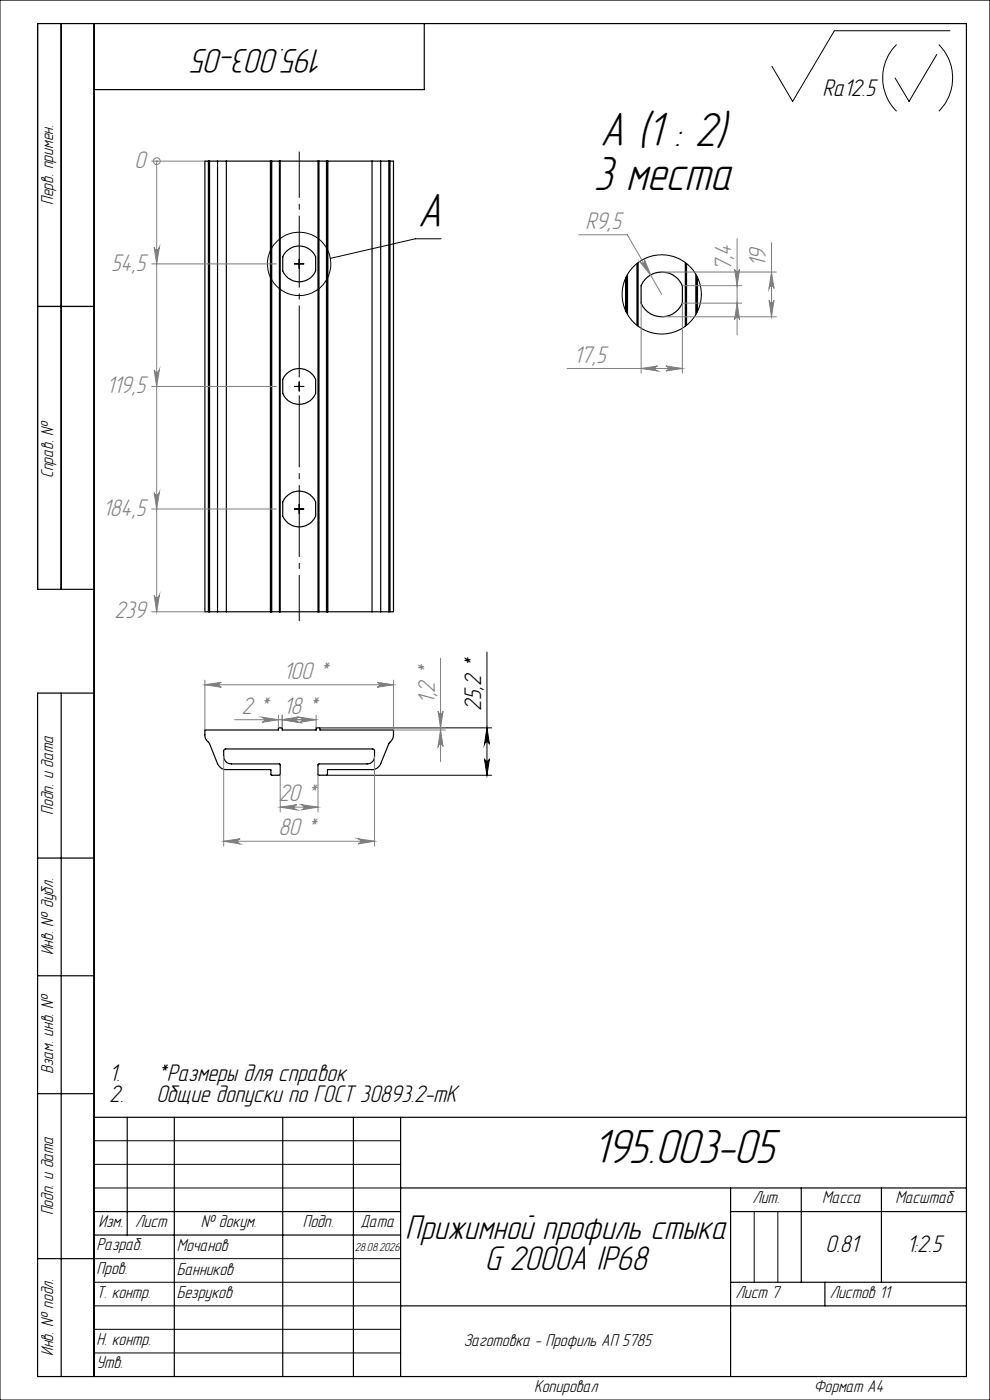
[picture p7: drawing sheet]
<svg xmlns="http://www.w3.org/2000/svg" width="210mm" height="297mm" viewBox="0 0 210 297" stroke-linecap="round" stroke-linejoin="round" font-family="sans-serif">
<g fill="none" stroke="#000" stroke-width=".25">
<path d="M13 5v120M20 5v287M90 5v14h-70M44.2 34.2h.2M44.2 34.2h-.7v95.6h.7M44.2 34.2v95.6M44.4 34.2h1.7M44.4 34.2v95.6M46.1 34.2h1.9M46.1 34.2v95.6M48 34.2h9.4M48 34.2v95.6"/>
<path d="M57.4 34.2h.1M57.4 34.2v95.6M57.5 34.2h.1M57.5 34.2v95.6M57.6 34.2v95.6M57.6 34.2h1.7M59.3 34.2h.1M59.3 34.2v95.6M59.4 34.2h8.1M59.4 34.2v95.6M67.5 34.2h.2M67.5 34.2v95.6"/>
<path d="M67.7 34.2v95.6M67.7 34.2h1.6M69.3 34.2h.2M69.3 34.2v95.6M69.5 34.2h.1M69.5 34.2v95.6M69.5 34.2h9.4M78.9 34.2h1.9M78.9 34.2v95.6M80.8 34.2h1.7M80.8 34.2v95.6M82.5 34.2h.2"/>
<path d="M82.5 34.2v95.6M82.7 34.2h.8v95.6h-.8M82.7 34.2v95.6M132.8 58.9v7.1M132.9 58.7v7.5M133.1 58.2v8.5M135.1 55.9v13.1M135.4 55.7v13.5M145.4 55.7v13.5M145.6 55.9v13.1M147.6 58.2v8.5M147.8 58.7v7.5"/>
<path d="M148 58.9v7.1M8 65h12M20 125h-12v-120h197v287h-197v-145h12M44.2 129.8h.2M44.4 129.8h1.7M46.1 129.8h1.9M48 129.8h9.4M57.4 129.8h.1M57.5 129.8h.1M57.6 129.8h1.7M59.3 129.8h.1M59.4 129.8h8.1"/>
<path d="M67.5 129.8h.2M67.7 129.8h1.6M69.3 129.8h.2M69.5 129.8h.1M69.5 129.8h9.4M78.9 129.8h1.9M80.8 129.8h1.7M82.5 129.8h.2M13 147v145M43.5 154.9h15.6v-.5h.8v.5h7.2v-.5h.8v.5h15.6v1a3.1 3.1 0 0 1-1 1.8l-1.7 4.3a1.93 1.93 0 0 1-1.9 1.3h-9.4l-.1 1.1-1.8 .1-.1-.2v-2.1l.1-.1h10.3a1.57 1.57 0 0 0 1.5-1.6v-1.3l-.3-.3h-31.3l-.4 .4a2.52 2.52 0 0 0 .5 2.3l.5 .4 .7 .1h10.2l.1 .1v2.2h-1.9l-.1-1.1h-9.4a1.94 1.94 0 0 1-1.9-1.3l-1.9-4.5a1.88 1.88 0 0 1-.7-1.6zM8 182h12M8 207h12"/>
<path d="M8 232h12M20 237h185M27 237v25M37 237v55M60 237v55M75 237v55M85 237v55M20 257h65M85 252h120M155 252v40M155 257h50M170 252v20"/>
<path d="M187 252v20M8 267h12M20 262h65M85 277h120M155 272h50M175 272v5"/>
<circle cx="63.5" cy="56" r="3.8"/>
<circle cx="140.4" cy="62.5" r="4.8"/>
<circle cx="63.5" cy="82" r="3.8"/>
<circle cx="63.5" cy="108" r="3.8"/>
</g>
<g fill="none" stroke="#000" stroke-width=".21">
<path d="M0 0h210v297h-210zM190.2 9.5a10 10 0 0 0 0 14.1M198.7 11.5l-5.9 10-2.9-5M199.1 9.5a10 10 0 0 1 0 14.1M201.5 6.5h-24.5l-8.9 15-4.4-7.5M62.4 56h2.1M63.5 55v2M93.6 50.7h-5.5l-18 4.1M62.4 82h2.1M63.5 81v2M62.4 108h2.1M63.5 107v2"/>
<path d="M103.3 138.3v26.2M67.9 154.4h36.4M103.3 154.4l.5 3.5a.53 .53 0 0 0-.5-.5 .53 .53 0 0 0-.5 .5zM69.3 164.5h35M102.8 161a.53 .53 0 0 0 .5 .5 .53 .53 0 0 0 .5-.5l-.5 3.5zM20 242h65M20 247h65M20 252h65M160 257v15M165 257v15M20 267h65M20 272h65"/>
<path d="M20 277h65M20 282h65M20 287h65"/>
<circle cx="63.5" cy="56" r="6.7"/>
<circle cx="140.4" cy="62.5" r="8.4"/>
</g>
<g fill="none" stroke="#808080" stroke-width=".21">
<path d="M32.2 34.2h11.3M33.2 34.2h.1M33.2 34.2v95.6M32.2 56h26.4M32.7 52.5a.55 .55 0 0 0 .5 .5 .55 .55 0 0 0 .6-.5l-.6 3.5zM122.8 49.8h10.3l7.3 12.7M135.8 55.6a.54 .54 0 0 0 .7 .2 .54 .54 0 0 0 .2-.8l1.3 3.3zM140.4 57.7h24.3M155.8 57.1a.53 .53 0 0 0 .6 .5 .53 .53 0 0 0 .5-.5l-.5 3.5zM156.4 50.6v20.4M163.7 57.7l.5 3.5a.53 .53 0 0 0-.5-.5 .53 .53 0 0 0-.6 .5zM163.7 51.5v15.7"/>
<path d="M32.7 78.5a.55 .55 0 0 0 .5 .5 .55 .55 0 0 0 .6-.5l-.6 3.5zM120.3 78.2h24.4M136 78.2l3.5-.6a.53 .53 0 0 0-.5 .6 .53 .53 0 0 0 .5 .5zM136 64.3v14.9M140.4 67.2h24.3M141.3 77.6l3.4 .6-3.4 .5a.53 .53 0 0 0 .5-.5 .53 .53 0 0 0-.5-.6zM144.7 60.6h12.6M156.4 64.3l.5 3.5a.53 .53 0 0 0-.5-.5 .53 .53 0 0 0-.6 .5zM157.3 64.3h-12.6v14.9M163.1 63.7a.53 .53 0 0 0 .6 .5 .53 .53 0 0 0 .5-.5l-.5 3.5zM32.2 82h26.4M32.2 108h26.4"/>
<path d="M32.7 104.5a.55 .55 0 0 0 .5 .5 .55 .55 0 0 0 .6-.5l-.6 3.5zM32.2 129.8h11.3M32.7 126.3a.55 .55 0 0 0 .5 .5 .55 .55 0 0 0 .6-.5l-.6 3.5zM93.5 139.7v21.9M43.5 145.3l3.5-.6a.53 .53 0 0 0-.5 .6 .53 .53 0 0 0 .5 .5zM43.5 144.3v10.6M43.5 145.3h40M49.8 152.7h17.3M55.6 152.1l3.5 .6-3.5 .5a.55 .55 0 0 0 .5-.5 .55 .55 0 0 0-.5-.6zM59.1 151.7v2.7M59.9 152.7l3.5-.6a.55 .55 0 0 0-.5 .6 .55 .55 0 0 0 .5 .5zM59.9 151.7v2.7"/>
<path d="M63.6 152.1l3.5 .6-3.5 .5a.55 .55 0 0 0 .5-.5 .55 .55 0 0 0-.5-.6zM67.1 151.7v2.7M67.9 154.4h26.6M80 144.7l3.5 .6-3.5 .5a.53 .53 0 0 0 .5-.5 .53 .53 0 0 0-.5-.6zM83.5 144.3v10.6h11M92.9 150.9a.53 .53 0 0 0 .6 .5 .53 .53 0 0 0 .5-.5l-.5 3.5zM93.5 154.9l.5 3.5a.53 .53 0 0 0-.5-.5 .53 .53 0 0 0-.6 .5zM47.4 178.5l3.5-.6a.55 .55 0 0 0-.5 .6 .55 .55 0 0 0 .5 .5zM47.4 160.5v19M47.4 178.5h32M59.4 171.2l3.6-.5a.55 .55 0 0 0-.6 .6 .55 .55 0 0 0 .6 .5zM59.4 164.3v8"/>
<path d="M59.4 171.2h8.1M64 170.7l3.5 .5-3.5 .6a.55 .55 0 0 0 .5-.5 .55 .55 0 0 0-.5-.6zM67.5 164.3v8M76 177.9l3.4 .6-3.4 .5a.55 .55 0 0 0 .5-.5 .55 .55 0 0 0-.5-.6zM79.4 160.5v19"/>
<circle cx="33.3" cy="34.2" r=".72"/>
</g>
<path d="M63.5 131.8v-99.6" fill="none" stroke="#000" stroke-width=".21" stroke-dasharray="15.2 1.3 1.3 1.3" stroke-dashoffset="5.4" stroke-linecap="butt"/>
<path d="M102.8 161a.53 .53 0 0 0 .5 .5 .53 .53 0 0 0 .5-.5l-.5 3.5zM103.3 154.4l.5 3.5a.53 .53 0 0 0-.5-.5 .53 .53 0 0 0-.5 .5z" fill="#000"/>
<g fill="#808080">
<path d="M59.9 152.7l3.5-.6a.55 .55 0 0 0-.5 .6 .55 .55 0 0 0 .5 .5zM55.6 152.1l3.5 .6-3.5 .5a.55 .55 0 0 0 .5-.5 .55 .55 0 0 0-.5-.6z"/>
<path d="M63.6 152.1l3.5 .6-3.5 .5a.55 .55 0 0 0 .5-.5 .55 .55 0 0 0-.5-.6zM59.9 152.7l3.5-.6a.55 .55 0 0 0-.5 .6 .55 .55 0 0 0 .5 .5z"/>
<path d="M59.4 171.2l3.6-.5a.55 .55 0 0 0-.6 .6 .55 .55 0 0 0 .6 .5zM64 170.7l3.5 .5-3.5 .6a.55 .55 0 0 0 .5-.5 .55 .55 0 0 0-.5-.6zM43.5 145.3l3.5-.6a.53 .53 0 0 0-.5 .6 .53 .53 0 0 0 .5 .5zM80 144.7l3.5 .6-3.5 .5a.53 .53 0 0 0 .5-.5 .53 .53 0 0 0-.5-.6zM135.8 55.6l2.2 2.7-1.3-3.3a.54 .54 0 0 1-.2 .7 .54 .54 0 0 1-.7-.1z"/>
<path d="M136 78.2l3.5-.6a.53 .53 0 0 0-.5 .6 .53 .53 0 0 0 .5 .5zM141.3 77.6l3.4 .6-3.4 .5a.53 .53 0 0 0 .5-.5 .53 .53 0 0 0-.5-.6z"/>
<path d="M93.5 154.9l.5 3.5a.53 .53 0 0 0-.5-.5 .53 .53 0 0 0-.6 .5zM92.9 150.9a.53 .53 0 0 0 .6 .5 .53 .53 0 0 0 .5-.5l-.5 3.5z"/>
<path d="M156.4 64.3l.5 3.5a.53 .53 0 0 0-.5-.5 .53 .53 0 0 0-.6 .5zM155.8 57.1a.53 .53 0 0 0 .6 .5 .53 .53 0 0 0 .5-.5l-.5 3.5z"/>
<path d="M163.7 57.7l.5 3.5a.53 .53 0 0 0-.5-.5 .53 .53 0 0 0-.6 .5zM163.1 63.7a.53 .53 0 0 0 .6 .5 .53 .53 0 0 0 .5-.5l-.5 3.5z"/>
<path d="M47.4 178.5l3.5-.6a.55 .55 0 0 0-.5 .6 .55 .55 0 0 0 .5 .5zM76 177.9l3.4 .6-3.4 .5a.55 .55 0 0 0 .5-.5 .55 .55 0 0 0-.5-.6z"/>
<path d="M32.7 52.5a.55 .55 0 0 0 .5 .5 .55 .55 0 0 0 .6-.5l-.6 3.5zM32.7 78.5a.55 .55 0 0 0 .5 .5 .55 .55 0 0 0 .6-.5l-.6 3.5zM32.7 104.5a.55 .55 0 0 0 .5 .5 .55 .55 0 0 0 .6-.5l-.6 3.5zM32.7 126.3a.55 .55 0 0 0 .5 .5 .55 .55 0 0 0 .6-.5l-.6 3.5z"/>
</g>
<g font-size="10.5">
<text x="127.3" y="31">А (1 : 2)</text>
<text x="125.9" y="40.2">3 места</text>
<text x="88.6" y="48.2">А</text>
<text x="125.8" y="246.6">195.003-05</text>
</g>
<g font-size="7.5">
<text x="68.7" y="10.5" transform="rotate(-180 68.7 10.5)">195.003-05</text>
<text x="86" y="262.8">Прижимной профиль стыка</text>
<text x="102.8" y="269.4">G 2000А IP68</text>
</g>
<g font-size="5.3">
<text x="174.5" y="20.3">Ra12.5</text>
<text x="102.1" y="150.8" transform="rotate(-90 102.1 150.8)">25,2 *</text>
<text x="23.2" y="233.9">2.</text>
<text x="23.2" y="229.3">1.</text>
<text x="33.2" y="233.9">Общие допуски по ГОСТ 30893.2-mK</text>
<text x="33.2" y="229.3">*Размеры для справок</text>
<text x="175.1" y="265.6">0.81</text>
<text x="192.3" y="265.6">1:2.5</text>
</g>
<g font-size="5.3" fill="#808080">
<text x="28.5" y="35.6">0</text>
<text x="124.2" y="48.6">R9,5</text>
<text x="23.6" y="57.4">54,5</text>
<text x="155.1" y="57.5" transform="rotate(-90 155.1 57.5)">7,4</text>
<text x="162.4" y="56.6" transform="rotate(-90 162.4 56.6)">19</text>
<text x="121.7" y="76.9">17,5</text>
<text x="22.6" y="83.4">119,5</text>
<text x="21.8" y="109.4">184,5</text>
<text x="24.3" y="131.2">239</text>
<text x="60.1" y="144">100 *</text>
<text x="92.2" y="149.4" transform="rotate(-90 92.2 149.4)">1,2 *</text>
<text x="51.2" y="151.4">2 * 18 *</text>
<text x="59" y="170">20 *</text>
<text x="59" y="177.2">80 *</text>
</g>
<g font-size="3.8">
<text x="11.3" y="43.5" transform="rotate(-90 11.3 43.5)">Перв. примен.</text>
<text x="11.3" y="101.4" transform="rotate(-90 11.3 101.4)">Справ. №</text>
<text x="11.3" y="172.8" transform="rotate(-90 11.3 172.8)">Подп. и дата</text>
<text x="11.3" y="202.7" transform="rotate(-90 11.3 202.7)">Инв. № дубл.</text>
<text x="11.3" y="227.8" transform="rotate(-90 11.3 227.8)">Взам. инв. №</text>
<text x="11.3" y="257.8" transform="rotate(-90 11.3 257.8)">Подп. и дата</text>
<text x="159.6" y="255.3">Лит.</text>
<text x="174.4" y="255.3">Масса</text>
<text x="189.9" y="255.3">Масштаб</text>
<text x="20.9" y="260.3">Изм.</text>
<text x="28.7" y="260.3">Лист</text>
<text x="42.6" y="260.3">№ докум.</text>
<text x="64.2" y="260.3">Подп.</text>
<text x="76.5" y="260.3">Дата</text>
<text x="20.5" y="265.3">Разраб.</text>
<text x="37.5" y="265.4">Мочанов</text>
<text x="20.5" y="275.3">Т. контр.</text>
<text x="20.5" y="270.3">Пров.</text>
<text x="37.5" y="270.4">Банников</text>
<text x="37.5" y="275.4">Безруков</text>
<text x="156" y="275.3">Лист 7</text>
<text x="176" y="275.3">Листов 11</text>
<text x="11.3" y="287.7" transform="rotate(-90 11.3 287.7)">Инв. № подл.</text>
<text x="20.5" y="285.2">Н. контр.</text>
<text x="98.4" y="285.5">Заготовка - Профиль АП 5785</text>
<text x="20.5" y="290.3">Утв.</text>
<text x="113.3" y="295.3">Копировал</text>
<text x="172.6" y="295.3">Формат А4</text>
</g>
<text font-size="2.6" x="75.3" y="265.4">28.08.2026</text>
</svg>
